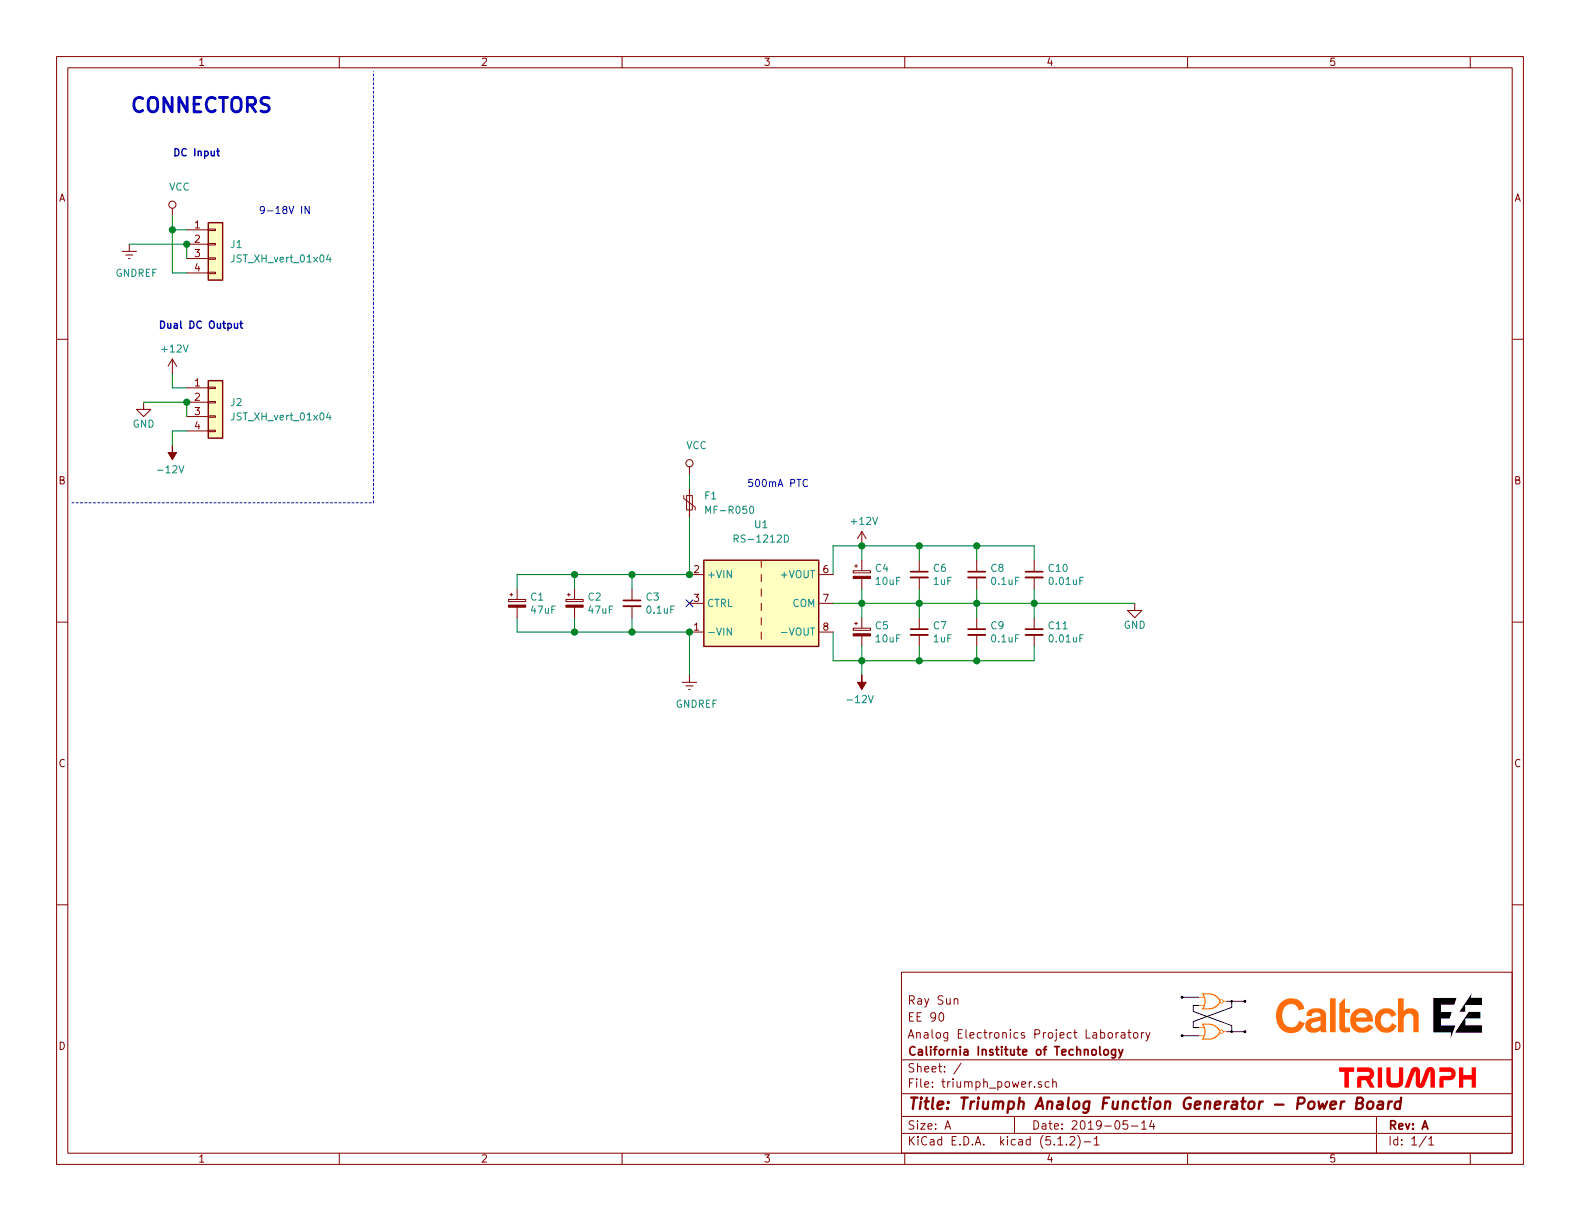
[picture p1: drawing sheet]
EESchema Schematic File Version 4
LIBS:triumph_power-cache
EELAYER 29 0
EELAYER END
$Descr A 11000 8500
encoding utf-8
Sheet 1 1
Title "Triumph Analog Function Generator - Power Board"
Date "2019-05-14"
Rev "A"
Comp "California Institute of Technology"
Comment1 "Analog Electronics Project Laboratory"
Comment2 "EE 90"
Comment3 "Ray Sun"
Comment4 ""
$EndDescr
Text Notes 1100 2300 0    50   ~ 10
Dual DC Output
Text Notes 900  800  0    100  ~ 20
CONNECTORS
$Comp
L power:+12V #PWR08
U 1 1
P 6000 3800
F 0 "#PWR08" H 6000 3650 50  0001 C CNN
F 1 "+12V" H 6015 3973 50  0000 C CNN
F 2 "" H 6000 3800 50  0001 C CNN
F 3 "" H 6000 3800 50  0001 C CNN
	1    6000 3800
	1    0    0    -1  
$EndComp
$Comp
L power:-12V #PWR09
U 1 1
P 6000 4700
F 0 "#PWR09" H 6000 4800 50  0001 C CNN
F 1 "-12V" H 6015 4873 50  0000 C CNN
F 2 "" H 6000 4700 50  0001 C CNN
F 3 "" H 6000 4700 50  0001 C CNN
	1    6000 4700
	-1   0    0    1   
$EndComp
$Comp
L Device:CP_Small C4
U 1 1
P 6000 4000
F 0 "C4" H 6088 4046 50  0000 L CNN
F 1 "10uF" H 6088 3955 50  0000 L CNN
F 2 "Capacitor_THT:CP_Radial_D5.0mm_P2.00mm" H 6000 4000 50  0001 C CNN
F 3 "~" H 6000 4000 50  0001 C CNN
	1    6000 4000
	1    0    0    -1  
$EndComp
$Comp
L Device:CP_Small C5
U 1 1
P 6000 4400
F 0 "C5" H 6088 4446 50  0000 L CNN
F 1 "10uF" H 6088 4355 50  0000 L CNN
F 2 "Capacitor_THT:CP_Radial_D5.0mm_P2.00mm" H 6000 4400 50  0001 C CNN
F 3 "~" H 6000 4400 50  0001 C CNN
	1    6000 4400
	1    0    0    -1  
$EndComp
$Comp
L power:GND #PWR010
U 1 1
P 7900 4200
F 0 "#PWR010" H 7900 3950 50  0001 C CNN
F 1 "GND" H 7900 4050 50  0000 C CNN
F 2 "" H 7900 4200 50  0001 C CNN
F 3 "" H 7900 4200 50  0001 C CNN
	1    7900 4200
	1    0    0    -1  
$EndComp
Wire Wire Line
	1200 2600 1200 2700
Wire Wire Line
	1200 2700 1300 2700
$Comp
L Device:C_Small C8
U 1 1
P 6800 4000
F 0 "C8" H 6892 4046 50  0000 L CNN
F 1 "0.1uF" H 6892 3955 50  0000 L CNN
F 2 "triumph:0805_C_HandSoldering" H 6800 4000 50  0001 C CNN
F 3 "~" H 6800 4000 50  0001 C CNN
	1    6800 4000
	1    0    0    -1  
$EndComp
$Comp
L Device:C_Small C9
U 1 1
P 6800 4400
F 0 "C9" H 6892 4446 50  0000 L CNN
F 1 "0.1uF" H 6892 4355 50  0000 L CNN
F 2 "triumph:0805_C_HandSoldering" H 6800 4400 50  0001 C CNN
F 3 "~" H 6800 4400 50  0001 C CNN
	1    6800 4400
	1    0    0    -1  
$EndComp
$Comp
L Device:C_Small C10
U 1 1
P 7200 4000
F 0 "C10" H 7292 4046 50  0000 L CNN
F 1 "0.01uF" H 7292 3955 50  0000 L CNN
F 2 "triumph:0805_C_HandSoldering" H 7200 4000 50  0001 C CNN
F 3 "~" H 7200 4000 50  0001 C CNN
	1    7200 4000
	1    0    0    -1  
$EndComp
$Comp
L Device:C_Small C11
U 1 1
P 7200 4400
F 0 "C11" H 7292 4446 50  0000 L CNN
F 1 "0.01uF" H 7292 4355 50  0000 L CNN
F 2 "triumph:0805_C_HandSoldering" H 7200 4400 50  0001 C CNN
F 3 "~" H 7200 4400 50  0001 C CNN
	1    7200 4400
	1    0    0    -1  
$EndComp
$Comp
L Connector_Generic:Conn_01x04 J2
U 1 1
P 1500 2800
F 0 "J2" H 1600 2800 50  0000 L CNN
F 1 "JST_XH_vert_01x04" H 1600 2700 50  0000 L CNN
F 2 "Connector_JST:JST_XH_B4B-XH-A_1x04_P2.50mm_Vertical" H 1500 2800 50  0001 C CNN
F 3 "~" H 1500 2800 50  0001 C CNN
	1    1500 2800
	1    0    0    -1  
$EndComp
$Comp
L power:GND #PWR02
U 1 1
P 1000 2800
F 0 "#PWR02" H 1000 2550 50  0001 C CNN
F 1 "GND" H 1000 2650 50  0000 C CNN
F 2 "" H 1000 2800 50  0001 C CNN
F 3 "" H 1000 2800 50  0001 C CNN
	1    1000 2800
	1    0    0    -1  
$EndComp
$Comp
L power:+12V #PWR04
U 1 1
P 1200 2600
F 0 "#PWR04" H 1200 2450 50  0001 C CNN
F 1 "+12V" H 1215 2773 50  0000 C CNN
F 2 "" H 1200 2600 50  0001 C CNN
F 3 "" H 1200 2600 50  0001 C CNN
	1    1200 2600
	1    0    0    -1  
$EndComp
$Comp
L power:-12V #PWR05
U 1 1
P 1200 3100
F 0 "#PWR05" H 1200 3200 50  0001 C CNN
F 1 "-12V" H 1215 3273 50  0000 C CNN
F 2 "" H 1200 3100 50  0001 C CNN
F 3 "" H 1200 3100 50  0001 C CNN
	1    1200 3100
	-1   0    0    1   
$EndComp
Wire Wire Line
	1300 3000 1200 3000
Wire Wire Line
	1200 3000 1200 3100
Wire Wire Line
	1300 2900 1300 2800
Connection ~ 1300 2800
Wire Wire Line
	1000 2800 1300 2800
$Comp
L Connector_Generic:Conn_01x04 J1
U 1 1
P 1500 1700
F 0 "J1" H 1600 1700 50  0000 L CNN
F 1 "JST_XH_vert_01x04" H 1600 1600 50  0000 L CNN
F 2 "Connector_JST:JST_XH_B4B-XH-A_1x04_P2.50mm_Vertical" H 1500 1700 50  0001 C CNN
F 3 "~" H 1500 1700 50  0001 C CNN
	1    1500 1700
	1    0    0    -1  
$EndComp
$Comp
L power:VCC #PWR03
U 1 1
P 1200 1500
F 0 "#PWR03" H 1200 1350 50  0001 C CNN
F 1 "VCC" H 1250 1700 50  0000 C CNN
F 2 "" H 1200 1500 50  0001 C CNN
F 3 "" H 1200 1500 50  0001 C CNN
	1    1200 1500
	1    0    0    -1  
$EndComp
$Comp
L power:GNDREF #PWR01
U 1 1
P 900 1700
F 0 "#PWR01" H 900 1450 50  0001 C CNN
F 1 "GNDREF" H 950 1500 50  0000 C CNN
F 2 "" H 900 1700 50  0001 C CNN
F 3 "" H 900 1700 50  0001 C CNN
	1    900  1700
	1    0    0    -1  
$EndComp
Wire Wire Line
	1200 1500 1200 1600
Wire Wire Line
	1200 1600 1300 1600
Wire Wire Line
	1200 1600 1200 1900
Wire Wire Line
	1200 1900 1300 1900
Connection ~ 1200 1600
Wire Wire Line
	1300 1700 900  1700
Wire Wire Line
	1300 1800 1300 1700
Connection ~ 1300 1700
Text Notes 1200 1100 0    50   ~ 10
DC Input
$Comp
L power:GNDREF #PWR07
U 1 1
P 4800 4700
F 0 "#PWR07" H 4800 4450 50  0001 C CNN
F 1 "GNDREF" H 4850 4500 50  0000 C CNN
F 2 "" H 4800 4700 50  0001 C CNN
F 3 "" H 4800 4700 50  0001 C CNN
	1    4800 4700
	1    0    0    -1  
$EndComp
$Comp
L power:VCC #PWR06
U 1 1
P 4800 3300
F 0 "#PWR06" H 4800 3150 50  0001 C CNN
F 1 "VCC" H 4850 3500 50  0000 C CNN
F 2 "" H 4800 3300 50  0001 C CNN
F 3 "" H 4800 3300 50  0001 C CNN
	1    4800 3300
	1    0    0    -1  
$EndComp
Wire Wire Line
	6400 4200 6800 4200
Wire Wire Line
	6000 3800 6000 3900
Connection ~ 6000 3800
Wire Wire Line
	6000 4100 6000 4200
Connection ~ 6000 4200
Wire Wire Line
	6000 4200 6000 4300
Wire Wire Line
	6000 4500 6000 4600
Connection ~ 6000 4600
Wire Wire Line
	6000 4600 6000 4700
Wire Wire Line
	6800 4100 6800 4200
Connection ~ 6800 4200
Wire Wire Line
	6800 4200 7200 4200
Wire Wire Line
	6800 4300 6800 4200
Wire Wire Line
	6800 3800 6800 3900
Connection ~ 6800 3800
Wire Wire Line
	6800 3800 7200 3800
Wire Wire Line
	7200 3800 7200 3900
Wire Wire Line
	6800 4600 6800 4500
Connection ~ 6800 4600
Wire Wire Line
	6800 4600 7200 4600
Wire Wire Line
	7200 4600 7200 4500
Wire Wire Line
	7200 4100 7200 4200
Connection ~ 7200 4200
Wire Wire Line
	7200 4200 7200 4300
Wire Wire Line
	5800 3800 6000 3800
Wire Wire Line
	5800 4600 6000 4600
Wire Wire Line
	4400 4300 4400 4400
Wire Wire Line
	4400 4400 4800 4400
Wire Wire Line
	4800 4400 4800 4700
Wire Wire Line
	4400 4100 4400 4000
Wire Wire Line
	4400 4000 4800 4000
Wire Wire Line
	4000 4300 4000 4400
Wire Wire Line
	4000 4400 4400 4400
Connection ~ 4400 4400
Wire Wire Line
	4000 4100 4000 4000
Wire Wire Line
	4000 4000 4400 4000
Connection ~ 4400 4000
Wire Notes Line
	500  3500 2600 3500
Wire Notes Line
	2600 3500 2600 500 
$Comp
L Device:Polyfuse_Small F1
U 1 1
P 4800 3500
F 0 "F1" H 4900 3550 50  0000 L CNN
F 1 "MF-R050" H 4900 3450 50  0000 L CNN
F 2 "Fuse:Fuse_Littelfuse_395Series" H 4850 3300 50  0001 L CNN
F 3 "https://static6.arrow.com/aropdfconversion/7a59328f70ba240a12eb44b72a565fb9a071c7ba/mfr.pdf" H 4800 3500 50  0001 C CNN
	1    4800 3500
	1    0    0    -1  
$EndComp
Wire Wire Line
	4800 3300 4800 3400
Wire Wire Line
	4800 3600 4800 4000
$Comp
L Device:C_Small C3
U 1 1
P 4400 4200
F 0 "C3" H 4492 4246 50  0000 L CNN
F 1 "0.1uF" H 4492 4155 50  0000 L CNN
F 2 "triumph:0805_C_HandSoldering" H 4400 4200 50  0001 C CNN
F 3 "~" H 4400 4200 50  0001 C CNN
	1    4400 4200
	1    0    0    -1  
$EndComp
Text Notes 1800 1500 0    50   ~ 0
9-18V IN
Wire Wire Line
	5800 4000 5800 3800
Wire Wire Line
	5800 4200 6000 4200
Wire Wire Line
	5800 4400 5800 4600
NoConn ~ 4800 4200
$Comp
L Device:CP_Small C2
U 1 1
P 4000 4200
F 0 "C2" H 4088 4246 50  0000 L CNN
F 1 "47uF" H 4088 4155 50  0000 L CNN
F 2 "Capacitor_THT:CP_Radial_D6.3mm_P2.50mm" H 4000 4200 50  0001 C CNN
F 3 "~" H 4000 4200 50  0001 C CNN
	1    4000 4200
	1    0    0    -1  
$EndComp
Text Notes 5200 3400 0    50   ~ 0
500mA PTC
$Comp
L triumph:RS-1212D U1
U 1 1
P 5300 4200
F 0 "U1" H 5300 4750 50  0000 C CNN
F 1 "RS-1212D" H 5300 4650 50  0000 C CNN
F 2 "triumph:RS-xxxxD" H 5300 3850 50  0001 C CIN
F 3 "https://static6.arrow.com/aropdfconversion/9cd62f2a5f51d6d3b62395271ac638f1c729449b/2589778590995298rs-s_d_z.pdf" H 5300 3750 50  0001 C CNN
	1    5300 4200
	1    0    0    -1  
$EndComp
Connection ~ 4800 4400
Connection ~ 4800 4000
$Comp
L Device:C_Small C6
U 1 1
P 6400 4000
F 0 "C6" H 6492 4046 50  0000 L CNN
F 1 "1uF" H 6492 3955 50  0000 L CNN
F 2 "triumph:0805_C_HandSoldering" H 6400 4000 50  0001 C CNN
F 3 "~" H 6400 4000 50  0001 C CNN
	1    6400 4000
	1    0    0    -1  
$EndComp
$Comp
L Device:C_Small C7
U 1 1
P 6400 4400
F 0 "C7" H 6492 4446 50  0000 L CNN
F 1 "1uF" H 6492 4355 50  0000 L CNN
F 2 "triumph:0805_C_HandSoldering" H 6400 4400 50  0001 C CNN
F 3 "~" H 6400 4400 50  0001 C CNN
	1    6400 4400
	1    0    0    -1  
$EndComp
Wire Wire Line
	6000 3800 6400 3800
Wire Wire Line
	6400 3900 6400 3800
Connection ~ 6400 3800
Wire Wire Line
	6400 3800 6800 3800
Wire Wire Line
	6400 4200 6400 4300
Wire Wire Line
	6400 4100 6400 4200
Connection ~ 6400 4200
Wire Wire Line
	6000 4200 6400 4200
Wire Wire Line
	6000 4600 6400 4600
Wire Wire Line
	6400 4500 6400 4600
Connection ~ 6400 4600
Wire Wire Line
	6400 4600 6800 4600
Wire Wire Line
	7200 4200 7900 4200
$Comp
L Device:CP_Small C1
U 1 1
P 3600 4200
F 0 "C1" H 3688 4246 50  0000 L CNN
F 1 "47uF" H 3688 4155 50  0000 L CNN
F 2 "Capacitor_THT:CP_Radial_D6.3mm_P2.50mm" H 3600 4200 50  0001 C CNN
F 3 "~" H 3600 4200 50  0001 C CNN
	1    3600 4200
	1    0    0    -1  
$EndComp
Wire Wire Line
	3600 4300 3600 4400
Wire Wire Line
	3600 4400 4000 4400
Connection ~ 4000 4400
Wire Wire Line
	4000 4000 3600 4000
Wire Wire Line
	3600 4000 3600 4100
Connection ~ 4000 4000
$EndSCHEMATC
